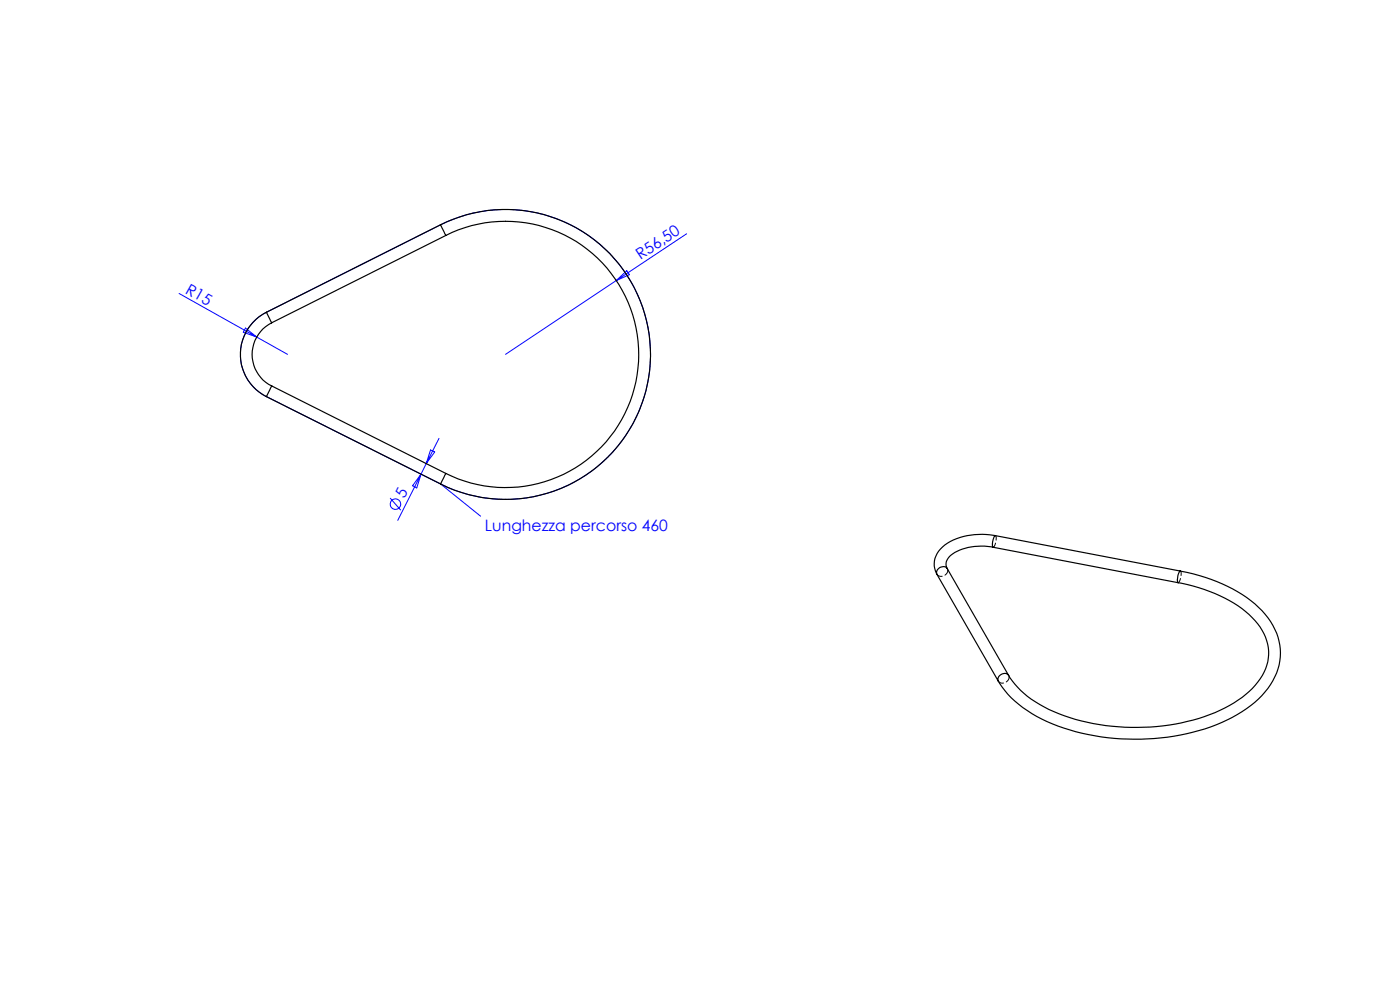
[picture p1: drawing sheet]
<svg xmlns="http://www.w3.org/2000/svg" width="297mm" height="210mm" viewBox="0 0 297 210" stroke-linecap="round" stroke-linejoin="round" font-family="sans-serif">
<g fill="none" stroke="#00f" stroke-width=".21">
<path d="M130.7 59.5l-23.5 15.7M130.7 59.5l2.3-2.1 .5 .9zM145.7 49.6l-15 9.9M38 62.3l23 12.9M52.1 69.6l2.4 1.9-2.9-1zM53.6 68.4a10.1 10.1 0 0 1 2.9-2.2l37-18.5a30.8 30.8 0 0 1 44.5 27.5 30.8 30.8 0 0 1-44.5 27.4l-37-18.5a10 10 0 0 1-2.9-15.7zM90.4 98.3l-1.1 2.3M91.3 95.5l.9 .4-1.8 2.4zM93.1 93l-2.7 5.3M82.8 105.6l2.2 2.6M89.3 100.6l-4.9 9.8M89.3 100.6l-.9 2.9-.9-.5z"/>
<path d="M93.5 102.6l8.5 6.9"/>
<circle cx="83.9" cy="106.9" r="1.11"/>
</g>
<g fill="none" stroke="#000" stroke-width=".25">
<path d="M93.5 47.7a30.7 30.7 0 0 1 44.5 27.5 30.7 30.7 0 0 1-44.5 27.4M93.5 47.7l1.1 2.2M93.5 47.7l-37 18.5M94.6 49.9a28.2 28.2 0 0 1 40.9 25.3 28.2 28.2 0 0 1-40.9 25.2M94.6 49.9l-37 18.6M56.5 66.2a10 10 0 0 0-5.5 9 10 10 0 0 0 5.5 8.9M56.5 66.2l1.1 2.3M57.6 68.5a7.5 7.5 0 0 0-4.1 6.7 7.5 7.5 0 0 0 4.1 6.7M56.5 84.1l37 18.5M57.6 81.9l-1.1 2.2M57.6 81.9l37 18.5M94.6 100.4l-1.1 2.2"/>
<path d="M210.7 116.1a11.1 11.1 0 0 0-9.3 1.9 2.07 2.07 0 0 0-.5 2.6M210.7 116.1l39.2 7.5M211.2 113.6a13.7 13.7 0 0 0-11.2 2.4 4.5 4.5 0 0 0-1.2 5.9M211.2 113.6a2.5 2.5 0 0 0-.5 2.5M211.2 113.6l39.2 7.5M198.8 121.9l13 22.6M200.9 120.6a1.28 1.28 0 0 0-1.5-.2 1.28 1.28 0 0 0-.6 1.5M200.9 120.6l13.1 22.7M249.9 123.6a31.4 31.4 0 0 1 15.1 6.7 10.6 10.6 0 0 1 4 10.1 14.7 14.7 0 0 1-7.2 8.7 42.5 42.5 0 0 1-25.9 4.9 34.8 34.8 0 0 1-18.7-6.9l-1.9-2-1.3-1.8M250.4 121.1a33.4 33.4 0 0 1 16.6 7.7 12.3 12.3 0 0 1 3 15.6 21.1 21.1 0 0 1-9.6 8.3 48.6 48.6 0 0 1-33.5 2.1 27.2 27.2 0 0 1-13.7-8.3l-1.4-2M250.4 121.1a2.5 2.5 0 0 0-.5 2.5M214 143.3a1.29 1.29 0 0 0-1.6-.2 1.29 1.29 0 0 0-.6 1.4"/>
</g>
<path d="M211.2 113.6a2.59 2.59 0 0 1-.5 2.5M250.4 121.1a2.59 2.59 0 0 1-.4 2.5" fill="none" stroke="#000" stroke-width=".21" stroke-dasharray="1.3 .6" stroke-dashoffset=".2"/>
<path d="M198.8 121.8a1.33 1.33 0 0 0 1.4 .4 1.33 1.33 0 0 0 .9-1.2M201.1 121l-.1-.4M211.8 144.5a1.33 1.33 0 0 0 1.4 .3 1.33 1.33 0 0 0 .9-1.2M214.1 143.6l-.1-.4" fill="none" stroke="#000" stroke-width=".21" stroke-dasharray="1.3 .6"/>
<g font-size="3.3" fill="#00f">
<text x="135.9" y="55.2" transform="rotate(-34 135.9 55.2)">R56,50</text>
<text x="39.2" y="62.1" transform="rotate(29 39.2 62.1)">R15</text>
<text x="85.8" y="105.8" transform="rotate(-63 85.8 105.8)">5</text>
<text x="102.9" y="112.7">Lunghezza percorso 460</text>
</g>
</svg>
